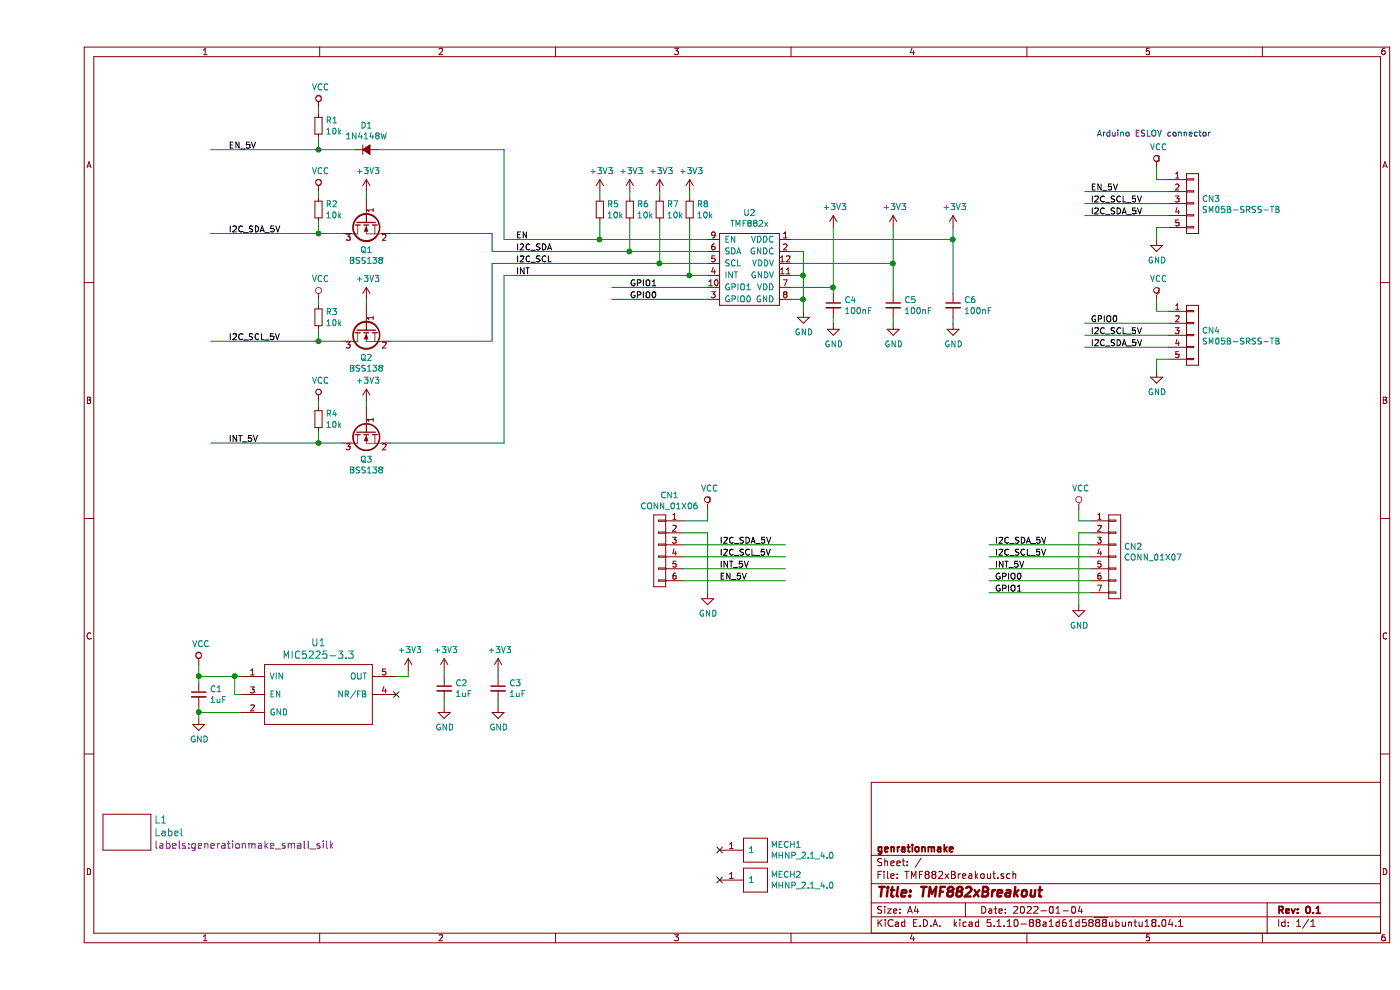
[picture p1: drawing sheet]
EESchema Schematic File Version 4
EELAYER 30 0
EELAYER END
$Descr A4 11693 8268
encoding utf-8
Sheet 1 1
Title "TMF882xBreakout"
Date "2022-01-04"
Rev "0.1"
Comp "genrationmake"
Comment1 ""
Comment2 ""
Comment3 ""
Comment4 ""
$EndDescr
$Comp
L power-supply:GND #PWR021
U 1 1
P 6400 2600
F 0 "#PWR021" H 6400 2350 50  0001 C CNN
F 1 "GND" H 6405 2427 50  0000 C CNN
F 2 "" H 6400 2600 50  0000 C CNN
F 3 "" H 6400 2600 50  0000 C CNN
	1    6400 2600
	1    0    0    -1  
$EndComp
Wire Wire Line
	6300 2100 6400 2100
Wire Wire Line
	6400 2100 6400 2300
Wire Wire Line
	6300 2500 6400 2500
Connection ~ 6400 2500
Wire Wire Line
	6400 2500 6400 2600
Wire Wire Line
	6300 2300 6400 2300
Connection ~ 6400 2300
Wire Wire Line
	6400 2300 6400 2500
$Comp
L devices:C_0603 C4
U 1 1
P 6650 2550
F 0 "C4" H 6742 2596 50  0000 L CNN
F 1 "100nF" H 6742 2505 50  0000 L CNN
F 2 "capacitors:C_0603" H 6650 2400 50  0001 C CNN
F 3 "" H 6650 2550 50  0000 C CNN
	1    6650 2550
	1    0    0    -1  
$EndComp
$Comp
L power-supply:GND #PWR023
U 1 1
P 6650 2700
F 0 "#PWR023" H 6650 2450 50  0001 C CNN
F 1 "GND" H 6655 2527 50  0000 C CNN
F 2 "" H 6650 2700 50  0000 C CNN
F 3 "" H 6650 2700 50  0000 C CNN
	1    6650 2700
	1    0    0    -1  
$EndComp
$Comp
L power-supply:+3V3 #PWR022
U 1 1
P 6650 1900
F 0 "#PWR022" H 6650 1750 50  0001 C CNN
F 1 "+3V3" H 6665 2073 50  0000 C CNN
F 2 "" H 6650 1900 50  0000 C CNN
F 3 "" H 6650 1900 50  0000 C CNN
	1    6650 1900
	1    0    0    -1  
$EndComp
Wire Wire Line
	6650 1900 6650 2400
Wire Wire Line
	6650 2650 6650 2700
$Comp
L devices:C_0603 C5
U 1 1
P 7150 2550
F 0 "C5" H 7242 2596 50  0000 L CNN
F 1 "100nF" H 7242 2505 50  0000 L CNN
F 2 "capacitors:C_0603" H 7150 2400 50  0001 C CNN
F 3 "" H 7150 2550 50  0000 C CNN
	1    7150 2550
	1    0    0    -1  
$EndComp
$Comp
L power-supply:GND #PWR025
U 1 1
P 7150 2700
F 0 "#PWR025" H 7150 2450 50  0001 C CNN
F 1 "GND" H 7155 2527 50  0000 C CNN
F 2 "" H 7150 2700 50  0000 C CNN
F 3 "" H 7150 2700 50  0000 C CNN
	1    7150 2700
	1    0    0    -1  
$EndComp
$Comp
L power-supply:+3V3 #PWR024
U 1 1
P 7150 1900
F 0 "#PWR024" H 7150 1750 50  0001 C CNN
F 1 "+3V3" H 7165 2073 50  0000 C CNN
F 2 "" H 7150 1900 50  0000 C CNN
F 3 "" H 7150 1900 50  0000 C CNN
	1    7150 1900
	1    0    0    -1  
$EndComp
Wire Wire Line
	7150 1900 7150 2200
Wire Wire Line
	7150 2650 7150 2700
$Comp
L devices:C_0603 C6
U 1 1
P 7650 2550
F 0 "C6" H 7742 2596 50  0000 L CNN
F 1 "100nF" H 7742 2505 50  0000 L CNN
F 2 "capacitors:C_0603" H 7650 2400 50  0001 C CNN
F 3 "" H 7650 2550 50  0000 C CNN
	1    7650 2550
	1    0    0    -1  
$EndComp
$Comp
L power-supply:GND #PWR027
U 1 1
P 7650 2700
F 0 "#PWR027" H 7650 2450 50  0001 C CNN
F 1 "GND" H 7655 2527 50  0000 C CNN
F 2 "" H 7650 2700 50  0000 C CNN
F 3 "" H 7650 2700 50  0000 C CNN
	1    7650 2700
	1    0    0    -1  
$EndComp
$Comp
L power-supply:+3V3 #PWR026
U 1 1
P 7650 1900
F 0 "#PWR026" H 7650 1750 50  0001 C CNN
F 1 "+3V3" H 7665 2073 50  0000 C CNN
F 2 "" H 7650 1900 50  0000 C CNN
F 3 "" H 7650 1900 50  0000 C CNN
	1    7650 1900
	1    0    0    -1  
$EndComp
Wire Wire Line
	7650 1900 7650 2000
Wire Wire Line
	7650 2650 7650 2700
Wire Wire Line
	6300 2400 6650 2400
Connection ~ 6650 2400
Wire Wire Line
	6650 2400 6650 2450
Wire Wire Line
	6300 2200 7150 2200
Connection ~ 7150 2200
Wire Wire Line
	7150 2200 7150 2450
Wire Wire Line
	6300 2000 7650 2000
Connection ~ 7650 2000
Wire Wire Line
	7650 2000 7650 2450
Text Label 4000 2000 0    50   ~ 0
EN
Text Label 4000 2100 0    50   ~ 0
I2C_SDA
Text Label 4000 2200 0    50   ~ 0
I2C_SCL
Text Label 4000 2300 0    50   ~ 0
INT
$Comp
L devices:R_0603 R7
U 1 1
P 5200 1750
F 0 "R7" H 5259 1796 50  0000 L CNN
F 1 "10k" H 5259 1705 50  0000 L CNN
F 2 "resistors:R_0603" H 5200 1600 50  0001 C CNN
F 3 "" H 5200 1750 50  0000 C CNN
	1    5200 1750
	1    0    0    -1  
$EndComp
$Comp
L devices:R_0603 R8
U 1 1
P 5450 1750
F 0 "R8" H 5509 1796 50  0000 L CNN
F 1 "10k" H 5509 1705 50  0000 L CNN
F 2 "resistors:R_0603" H 5450 1600 50  0001 C CNN
F 3 "" H 5450 1750 50  0000 C CNN
	1    5450 1750
	1    0    0    -1  
$EndComp
$Comp
L power-supply:+3V3 #PWR017
U 1 1
P 5200 1600
F 0 "#PWR017" H 5200 1450 50  0001 C CNN
F 1 "+3V3" H 5215 1773 50  0000 C CNN
F 2 "" H 5200 1600 50  0000 C CNN
F 3 "" H 5200 1600 50  0000 C CNN
	1    5200 1600
	1    0    0    -1  
$EndComp
$Comp
L power-supply:+3V3 #PWR018
U 1 1
P 5450 1600
F 0 "#PWR018" H 5450 1450 50  0001 C CNN
F 1 "+3V3" H 5465 1773 50  0000 C CNN
F 2 "" H 5450 1600 50  0000 C CNN
F 3 "" H 5450 1600 50  0000 C CNN
	1    5450 1600
	1    0    0    -1  
$EndComp
Wire Wire Line
	5200 1600 5200 1650
Wire Wire Line
	5450 1600 5450 1650
Wire Wire Line
	5450 1850 5450 2300
Wire Wire Line
	5450 2300 5600 2300
Text Label 4950 2400 0    50   ~ 0
GPIO1
Text Label 4950 2500 0    50   ~ 0
GPIO0
Wire Wire Line
	3400 5850 3400 5900
$Comp
L power-supply:GND #PWR012
U 1 1
P 3400 5900
F 0 "#PWR012" H 3400 5650 50  0001 C CNN
F 1 "GND" H 3405 5727 50  0000 C CNN
F 2 "" H 3400 5900 50  0000 C CNN
F 3 "" H 3400 5900 50  0000 C CNN
	1    3400 5900
	1    0    0    -1  
$EndComp
$Comp
L devices:C_0603 C2
U 1 1
P 3400 5750
F 0 "C2" H 3492 5796 50  0000 L CNN
F 1 "1uF" H 3492 5705 50  0000 L CNN
F 2 "capacitors:C_0603" H 3400 5600 50  0001 C CNN
F 3 "" H 3400 5750 50  0000 C CNN
	1    3400 5750
	1    0    0    -1  
$EndComp
$Comp
L power-supply:+3V3 #PWR011
U 1 1
P 3400 5600
F 0 "#PWR011" H 3400 5450 50  0001 C CNN
F 1 "+3V3" H 3415 5773 50  0000 C CNN
F 2 "" H 3400 5600 50  0000 C CNN
F 3 "" H 3400 5600 50  0000 C CNN
	1    3400 5600
	1    0    0    -1  
$EndComp
Wire Wire Line
	3400 5600 3400 5650
Wire Wire Line
	3850 5850 3850 5900
$Comp
L power-supply:GND #PWR014
U 1 1
P 3850 5900
F 0 "#PWR014" H 3850 5650 50  0001 C CNN
F 1 "GND" H 3855 5727 50  0000 C CNN
F 2 "" H 3850 5900 50  0000 C CNN
F 3 "" H 3850 5900 50  0000 C CNN
	1    3850 5900
	1    0    0    -1  
$EndComp
$Comp
L devices:C_0603 C3
U 1 1
P 3850 5750
F 0 "C3" H 3942 5796 50  0000 L CNN
F 1 "1uF" H 3942 5705 50  0000 L CNN
F 2 "capacitors:C_0603" H 3850 5600 50  0001 C CNN
F 3 "" H 3850 5750 50  0000 C CNN
	1    3850 5750
	1    0    0    -1  
$EndComp
$Comp
L power-supply:+3V3 #PWR013
U 1 1
P 3850 5600
F 0 "#PWR013" H 3850 5450 50  0001 C CNN
F 1 "+3V3" H 3865 5773 50  0000 C CNN
F 2 "" H 3850 5600 50  0000 C CNN
F 3 "" H 3850 5600 50  0000 C CNN
	1    3850 5600
	1    0    0    -1  
$EndComp
Wire Wire Line
	3850 5600 3850 5650
$Comp
L devices:Label L1
U 1 1
P 750 6950
F 0 "L1" H 978 7056 60  0000 L CNN
F 1 "Label" H 978 6950 60  0000 L CNN
F 2 "labels:generationmake_small_silk" H 978 6844 60  0000 L CNN
F 3 "" H 750 6950 60  0000 C CNN
	1    750  6950
	1    0    0    -1  
$EndComp
$Comp
L voltage-regulators:TPS736XX U1
U 1 1
P 2350 5750
F 0 "U1" H 2350 6137 60  0000 C CNN
F 1 "MIC5225-3.3" H 2350 6031 60  0000 C CNN
F 2 "SOT_TO:SOT-23-5" H 2350 5900 60  0001 C CNN
F 3 "" H 2350 5750 60  0000 C CNN
	1    2350 5750
	1    0    0    -1  
$EndComp
$Comp
L power-supply:VCC #PWR01
U 1 1
P 1350 5550
F 0 "#PWR01" H 1350 5400 50  0001 C CNN
F 1 "VCC" H 1367 5723 50  0000 C CNN
F 2 "" H 1350 5550 50  0000 C CNN
F 3 "" H 1350 5550 50  0000 C CNN
	1    1350 5550
	1    0    0    -1  
$EndComp
$Comp
L power-supply:GND #PWR02
U 1 1
P 1350 6000
F 0 "#PWR02" H 1350 5750 50  0001 C CNN
F 1 "GND" H 1355 5827 50  0000 C CNN
F 2 "" H 1350 6000 50  0000 C CNN
F 3 "" H 1350 6000 50  0000 C CNN
	1    1350 6000
	1    0    0    -1  
$EndComp
$Comp
L devices:C_0603 C1
U 1 1
P 1350 5800
F 0 "C1" H 1442 5846 50  0000 L CNN
F 1 "1uF" H 1442 5755 50  0000 L CNN
F 2 "capacitors:C_0603" H 1350 5650 50  0001 C CNN
F 3 "" H 1350 5800 50  0000 C CNN
	1    1350 5800
	1    0    0    -1  
$EndComp
Wire Wire Line
	1350 5650 1350 5700
Wire Wire Line
	1700 5650 1650 5650
Wire Wire Line
	1350 5650 1350 5550
Connection ~ 1350 5650
Wire Wire Line
	1350 5900 1350 5950
Wire Wire Line
	1700 5950 1350 5950
Connection ~ 1350 5950
Wire Wire Line
	1350 5950 1350 6000
Wire Wire Line
	1700 5800 1650 5800
Wire Wire Line
	1650 5800 1650 5650
Connection ~ 1650 5650
Wire Wire Line
	1650 5650 1350 5650
$Comp
L power-supply:+3V3 #PWR010
U 1 1
P 3100 5600
F 0 "#PWR010" H 3100 5450 50  0001 C CNN
F 1 "+3V3" H 3115 5773 50  0000 C CNN
F 2 "" H 3100 5600 50  0000 C CNN
F 3 "" H 3100 5600 50  0000 C CNN
	1    3100 5600
	1    0    0    -1  
$EndComp
Wire Wire Line
	3000 5650 3100 5650
Wire Wire Line
	3100 5650 3100 5600
NoConn ~ 3000 5800
$Comp
L devices:R_0603 R5
U 1 1
P 4700 1750
F 0 "R5" H 4759 1796 50  0000 L CNN
F 1 "10k" H 4759 1705 50  0000 L CNN
F 2 "resistors:R_0603" H 4700 1600 50  0001 C CNN
F 3 "" H 4700 1750 50  0000 C CNN
	1    4700 1750
	1    0    0    -1  
$EndComp
$Comp
L devices:R_0603 R6
U 1 1
P 4950 1750
F 0 "R6" H 5009 1796 50  0000 L CNN
F 1 "10k" H 5009 1705 50  0000 L CNN
F 2 "resistors:R_0603" H 4950 1600 50  0001 C CNN
F 3 "" H 4950 1750 50  0000 C CNN
	1    4950 1750
	1    0    0    -1  
$EndComp
$Comp
L power-supply:+3V3 #PWR015
U 1 1
P 4700 1600
F 0 "#PWR015" H 4700 1450 50  0001 C CNN
F 1 "+3V3" H 4715 1773 50  0000 C CNN
F 2 "" H 4700 1600 50  0000 C CNN
F 3 "" H 4700 1600 50  0000 C CNN
	1    4700 1600
	1    0    0    -1  
$EndComp
$Comp
L power-supply:+3V3 #PWR016
U 1 1
P 4950 1600
F 0 "#PWR016" H 4950 1450 50  0001 C CNN
F 1 "+3V3" H 4965 1773 50  0000 C CNN
F 2 "" H 4950 1600 50  0000 C CNN
F 3 "" H 4950 1600 50  0000 C CNN
	1    4950 1600
	1    0    0    -1  
$EndComp
Wire Wire Line
	4700 1600 4700 1650
Wire Wire Line
	4950 1600 4950 1650
Wire Wire Line
	3900 2300 5450 2300
Connection ~ 5450 2300
Wire Wire Line
	3900 2000 4700 2000
Wire Wire Line
	4700 1850 4700 2000
Connection ~ 4700 2000
Wire Wire Line
	4700 2000 5600 2000
Wire Wire Line
	4950 1850 4950 2100
Connection ~ 4950 2100
Wire Wire Line
	4950 2100 5600 2100
Wire Wire Line
	5200 1850 5200 2200
Connection ~ 5200 2200
Wire Wire Line
	5200 2200 5600 2200
$Comp
L devices:Q_NMOS_GSD Q1
U 1 1
P 2750 1850
F 0 "Q1" V 2985 1850 50  0000 C CNN
F 1 "BSS138" V 3076 1850 50  0000 C CNN
F 2 "SOT_TO:SOT-23" V 3168 1850 50  0001 C CNN
F 3 "" H 2750 1850 50  0000 C CNN
	1    2750 1850
	0    -1   1    0   
$EndComp
$Comp
L power-supply:+3V3 #PWR07
U 1 1
P 2750 1600
F 0 "#PWR07" H 2750 1450 50  0001 C CNN
F 1 "+3V3" H 2765 1773 50  0000 C CNN
F 2 "" H 2750 1600 50  0000 C CNN
F 3 "" H 2750 1600 50  0000 C CNN
	1    2750 1600
	1    0    0    -1  
$EndComp
$Comp
L power-supply:+3V3 #PWR08
U 1 1
P 2750 2500
F 0 "#PWR08" H 2750 2350 50  0001 C CNN
F 1 "+3V3" H 2765 2673 50  0000 C CNN
F 2 "" H 2750 2500 50  0000 C CNN
F 3 "" H 2750 2500 50  0000 C CNN
	1    2750 2500
	1    0    0    -1  
$EndComp
$Comp
L power-supply:+3V3 #PWR09
U 1 1
P 2750 3350
F 0 "#PWR09" H 2750 3200 50  0001 C CNN
F 1 "+3V3" H 2765 3523 50  0000 C CNN
F 2 "" H 2750 3350 50  0000 C CNN
F 3 "" H 2750 3350 50  0000 C CNN
	1    2750 3350
	1    0    0    -1  
$EndComp
$Comp
L devices:Q_NMOS_GSD Q2
U 1 1
P 2750 2750
F 0 "Q2" V 2985 2750 50  0000 C CNN
F 1 "BSS138" V 3076 2750 50  0000 C CNN
F 2 "SOT_TO:SOT-23" V 3168 2750 50  0001 C CNN
F 3 "" H 2750 2750 50  0000 C CNN
	1    2750 2750
	0    -1   1    0   
$EndComp
$Comp
L devices:Q_NMOS_GSD Q3
U 1 1
P 2750 3600
F 0 "Q3" V 2985 3600 50  0000 C CNN
F 1 "BSS138" V 3076 3600 50  0000 C CNN
F 2 "SOT_TO:SOT-23" V 3168 3600 50  0001 C CNN
F 3 "" H 2750 3600 50  0000 C CNN
	1    2750 3600
	0    -1   1    0   
$EndComp
$Comp
L devices:R_0603 R2
U 1 1
P 2350 1750
F 0 "R2" H 2409 1796 50  0000 L CNN
F 1 "10k" H 2409 1705 50  0000 L CNN
F 2 "resistors:R_0603" H 2350 1600 50  0001 C CNN
F 3 "" H 2350 1750 50  0000 C CNN
	1    2350 1750
	1    0    0    -1  
$EndComp
Wire Wire Line
	2350 1600 2350 1650
$Comp
L power-supply:VCC #PWR04
U 1 1
P 2350 1600
F 0 "#PWR04" H 2350 1450 50  0001 C CNN
F 1 "VCC" H 2367 1773 50  0000 C CNN
F 2 "" H 2350 1600 50  0000 C CNN
F 3 "" H 2350 1600 50  0000 C CNN
	1    2350 1600
	1    0    0    -1  
$EndComp
Wire Wire Line
	1450 1950 2350 1950
Wire Wire Line
	2350 1850 2350 1950
Connection ~ 2350 1950
Wire Wire Line
	2350 1950 2550 1950
Wire Wire Line
	2750 1600 2750 1650
Wire Wire Line
	3800 1950 3800 2100
Wire Wire Line
	3800 2100 4950 2100
Wire Wire Line
	2950 1950 3800 1950
Text Label 1600 1950 0    50   ~ 0
I2C_SDA_5V
$Comp
L devices:R_0603 R3
U 1 1
P 2350 2650
F 0 "R3" H 2409 2696 50  0000 L CNN
F 1 "10k" H 2409 2605 50  0000 L CNN
F 2 "resistors:R_0603" H 2350 2500 50  0001 C CNN
F 3 "" H 2350 2650 50  0000 C CNN
	1    2350 2650
	1    0    0    -1  
$EndComp
Wire Wire Line
	2350 2500 2350 2550
$Comp
L power-supply:VCC #PWR05
U 1 1
P 2350 2500
F 0 "#PWR05" H 2350 2350 50  0001 C CNN
F 1 "VCC" H 2367 2673 50  0000 C CNN
F 2 "" H 2350 2500 50  0000 C CNN
F 3 "" H 2350 2500 50  0000 C CNN
	1    2350 2500
	1    0    0    -1  
$EndComp
Wire Wire Line
	1450 2850 2350 2850
Wire Wire Line
	2350 2750 2350 2850
Connection ~ 2350 2850
Wire Wire Line
	2350 2850 2550 2850
Text Label 1600 2850 0    50   ~ 0
I2C_SCL_5V
$Comp
L devices:R_0603 R1
U 1 1
P 2350 1050
F 0 "R1" H 2409 1096 50  0000 L CNN
F 1 "10k" H 2409 1005 50  0000 L CNN
F 2 "resistors:R_0603" H 2350 900 50  0001 C CNN
F 3 "" H 2350 1050 50  0000 C CNN
	1    2350 1050
	1    0    0    -1  
$EndComp
Wire Wire Line
	2350 900  2350 950 
$Comp
L power-supply:VCC #PWR03
U 1 1
P 2350 900
F 0 "#PWR03" H 2350 750 50  0001 C CNN
F 1 "VCC" H 2367 1073 50  0000 C CNN
F 2 "" H 2350 900 50  0000 C CNN
F 3 "" H 2350 900 50  0000 C CNN
	1    2350 900 
	1    0    0    -1  
$EndComp
Wire Wire Line
	1450 1250 2350 1250
Wire Wire Line
	2350 1150 2350 1250
Connection ~ 2350 1250
Text Label 1600 1250 0    50   ~ 0
EN_5V
$Comp
L devices:R_0603 R4
U 1 1
P 2350 3500
F 0 "R4" H 2409 3546 50  0000 L CNN
F 1 "10k" H 2409 3455 50  0000 L CNN
F 2 "resistors:R_0603" H 2350 3350 50  0001 C CNN
F 3 "" H 2350 3500 50  0000 C CNN
	1    2350 3500
	1    0    0    -1  
$EndComp
Wire Wire Line
	2350 3350 2350 3400
$Comp
L power-supply:VCC #PWR06
U 1 1
P 2350 3350
F 0 "#PWR06" H 2350 3200 50  0001 C CNN
F 1 "VCC" H 2367 3523 50  0000 C CNN
F 2 "" H 2350 3350 50  0000 C CNN
F 3 "" H 2350 3350 50  0000 C CNN
	1    2350 3350
	1    0    0    -1  
$EndComp
Wire Wire Line
	1450 3700 2350 3700
Wire Wire Line
	2350 3600 2350 3700
Connection ~ 2350 3700
Wire Wire Line
	2350 3700 2550 3700
Text Label 1600 3700 0    50   ~ 0
INT_5V
$Comp
L devices:D_Small D1
U 1 1
P 2750 1250
F 0 "D1" H 2750 1455 50  0000 C CNN
F 1 "1N4148W" H 2750 1364 50  0000 C CNN
F 2 "diodes:SOD-123" V 2750 1250 50  0001 C CNN
F 3 "" V 2750 1250 50  0000 C CNN
	1    2750 1250
	1    0    0    -1  
$EndComp
Wire Wire Line
	2350 1250 2650 1250
Wire Wire Line
	3900 1250 3900 2000
Wire Wire Line
	2850 1250 3900 1250
Wire Wire Line
	2950 2850 3800 2850
Wire Wire Line
	3800 2850 3800 2200
Wire Wire Line
	3800 2200 5200 2200
Wire Wire Line
	2950 3700 3900 3700
Wire Wire Line
	3900 3700 3900 2300
$Comp
L mechanical-connectors:CONN_01X06 CN1
U 1 1
P 5200 4600
F 0 "CN1" H 5117 5065 50  0000 C CNN
F 1 "CONN_01X06" H 5117 4974 50  0000 C CNN
F 2 "pin_headers:Pin_Header_Straight_1x06" H 5200 4600 50  0001 C CNN
F 3 "" H 5200 4600 50  0000 C CNN
	1    5200 4600
	-1   0    0    -1  
$EndComp
$Comp
L mechanical-connectors:CONN_01X07 CN2
U 1 1
P 9000 4650
F 0 "CN2" H 9078 4736 50  0000 L CNN
F 1 "CONN_01X07" H 9078 4645 50  0000 L CNN
F 2 "pin_headers:Pin_Header_Straight_1x07" H 9078 4554 50  0001 L CNN
F 3 "" H 9000 4650 50  0000 C CNN
	1    9000 4650
	1    0    0    -1  
$EndComp
$Comp
L power-supply:VCC #PWR019
U 1 1
P 5600 4250
F 0 "#PWR019" H 5600 4100 50  0001 C CNN
F 1 "VCC" H 5617 4423 50  0000 C CNN
F 2 "" H 5600 4250 50  0000 C CNN
F 3 "" H 5600 4250 50  0000 C CNN
	1    5600 4250
	1    0    0    -1  
$EndComp
$Comp
L power-supply:GND #PWR020
U 1 1
P 5600 4950
F 0 "#PWR020" H 5600 4700 50  0001 C CNN
F 1 "GND" H 5605 4777 50  0000 C CNN
F 2 "" H 5600 4950 50  0000 C CNN
F 3 "" H 5600 4950 50  0000 C CNN
	1    5600 4950
	1    0    0    -1  
$EndComp
Wire Wire Line
	5400 4350 5600 4350
Wire Wire Line
	5600 4350 5600 4250
Wire Wire Line
	5400 4450 5600 4450
Wire Wire Line
	5600 4450 5600 4950
Wire Wire Line
	6250 4550 5400 4550
Wire Wire Line
	6250 4650 5400 4650
Wire Wire Line
	6250 4750 5400 4750
Wire Wire Line
	6250 4850 5400 4850
Text Label 5700 4550 0    50   ~ 0
I2C_SDA_5V
Text Label 5700 4650 0    50   ~ 0
I2C_SCL_5V
Text Label 5700 4750 0    50   ~ 0
INT_5V
Text Label 5700 4850 0    50   ~ 0
EN_5V
$Comp
L power-supply:VCC #PWR028
U 1 1
P 8700 4250
F 0 "#PWR028" H 8700 4100 50  0001 C CNN
F 1 "VCC" H 8717 4423 50  0000 C CNN
F 2 "" H 8700 4250 50  0000 C CNN
F 3 "" H 8700 4250 50  0000 C CNN
	1    8700 4250
	1    0    0    -1  
$EndComp
$Comp
L power-supply:GND #PWR029
U 1 1
P 8700 5050
F 0 "#PWR029" H 8700 4800 50  0001 C CNN
F 1 "GND" H 8705 4877 50  0000 C CNN
F 2 "" H 8700 5050 50  0000 C CNN
F 3 "" H 8700 5050 50  0000 C CNN
	1    8700 5050
	1    0    0    -1  
$EndComp
Wire Wire Line
	8800 4550 7950 4550
Wire Wire Line
	8800 4650 7950 4650
Wire Wire Line
	8800 4750 7950 4750
Wire Wire Line
	8800 4850 7950 4850
Text Label 8000 4550 0    50   ~ 0
I2C_SDA_5V
Text Label 8000 4650 0    50   ~ 0
I2C_SCL_5V
Text Label 8000 4750 0    50   ~ 0
INT_5V
Wire Wire Line
	8800 4450 8700 4450
Wire Wire Line
	8700 4450 8700 5050
Wire Wire Line
	8800 4350 8700 4350
Wire Wire Line
	8700 4350 8700 4250
Wire Wire Line
	7950 4950 8800 4950
Text Label 8000 4850 0    50   ~ 0
GPIO0
Text Label 8000 4950 0    50   ~ 0
GPIO1
$Comp
L MECH_mounting-holes:MHNP_2.1_4.0 MECH1
U 1 1
P 6000 7100
F 0 "MECH1" H 6128 7146 50  0000 L CNN
F 1 "MHNP_2.1_4.0" H 6128 7055 50  0000 L CNN
F 2 "MECH_mounting_holes:MH_210_400_NP" H 5900 7150 50  0001 C CNN
F 3 "" H 6000 7100 50  0001 C CNN
	1    6000 7100
	1    0    0    -1  
$EndComp
$Comp
L MECH_mounting-holes:MHNP_2.1_4.0 MECH2
U 1 1
P 6000 7350
F 0 "MECH2" H 6128 7396 50  0000 L CNN
F 1 "MHNP_2.1_4.0" H 6128 7305 50  0000 L CNN
F 2 "MECH_mounting_holes:MH_210_400_NP" H 5900 7400 50  0001 C CNN
F 3 "" H 6000 7350 50  0001 C CNN
	1    6000 7350
	1    0    0    -1  
$EndComp
NoConn ~ 5700 7100
NoConn ~ 5700 7350
Wire Wire Line
	2750 3400 2750 3350
Wire Wire Line
	2750 2500 2750 2550
$Comp
L mechanical-connectors:CONN_01X05 CN3
U 1 1
P 9650 1700
F 0 "CN3" H 9728 1741 50  0000 L CNN
F 1 "SM05B-SRSS-TB" H 9728 1650 50  0000 L CNN
F 2 "Connector_JST:JST_SH_SM05B-SRSS-TB_1x05-1MP_P1.00mm_Horizontal" H 9650 1700 50  0001 C CNN
F 3 "" H 9650 1700 50  0000 C CNN
	1    9650 1700
	1    0    0    -1  
$EndComp
$Comp
L power-supply:VCC #PWR030
U 1 1
P 9350 1400
F 0 "#PWR030" H 9350 1250 50  0001 C CNN
F 1 "VCC" H 9367 1573 50  0000 C CNN
F 2 "" H 9350 1400 50  0000 C CNN
F 3 "" H 9350 1400 50  0000 C CNN
	1    9350 1400
	1    0    0    -1  
$EndComp
$Comp
L power-supply:GND #PWR031
U 1 1
P 9350 2000
F 0 "#PWR031" H 9350 1750 50  0001 C CNN
F 1 "GND" H 9355 1827 50  0000 C CNN
F 2 "" H 9350 2000 50  0000 C CNN
F 3 "" H 9350 2000 50  0000 C CNN
	1    9350 2000
	1    0    0    -1  
$EndComp
Wire Wire Line
	9450 1900 9350 1900
Wire Wire Line
	9350 1900 9350 2000
Wire Wire Line
	8750 1800 9450 1800
Wire Wire Line
	8750 1700 9450 1700
Wire Wire Line
	8750 1600 9450 1600
Wire Wire Line
	9350 1400 9350 1500
Wire Wire Line
	9350 1500 9450 1500
Text Label 8800 1800 0    50   ~ 0
I2C_SDA_5V
Text Label 8800 1700 0    50   ~ 0
I2C_SCL_5V
Text Label 8800 1600 0    50   ~ 0
EN_5V
Text Notes 8850 1150 0    50   ~ 0
Arduino ESLOV connector
$Comp
L mechanical-connectors:CONN_01X05 CN4
U 1 1
P 9650 2800
F 0 "CN4" H 9728 2841 50  0000 L CNN
F 1 "SM05B-SRSS-TB" H 9728 2750 50  0000 L CNN
F 2 "Connector_JST:JST_SH_SM05B-SRSS-TB_1x05-1MP_P1.00mm_Horizontal" H 9650 2800 50  0001 C CNN
F 3 "" H 9650 2800 50  0000 C CNN
	1    9650 2800
	1    0    0    -1  
$EndComp
$Comp
L power-supply:VCC #PWR032
U 1 1
P 9350 2500
F 0 "#PWR032" H 9350 2350 50  0001 C CNN
F 1 "VCC" H 9367 2673 50  0000 C CNN
F 2 "" H 9350 2500 50  0000 C CNN
F 3 "" H 9350 2500 50  0000 C CNN
	1    9350 2500
	1    0    0    -1  
$EndComp
$Comp
L power-supply:GND #PWR033
U 1 1
P 9350 3100
F 0 "#PWR033" H 9350 2850 50  0001 C CNN
F 1 "GND" H 9355 2927 50  0000 C CNN
F 2 "" H 9350 3100 50  0000 C CNN
F 3 "" H 9350 3100 50  0000 C CNN
	1    9350 3100
	1    0    0    -1  
$EndComp
Wire Wire Line
	9450 3000 9350 3000
Wire Wire Line
	9350 3000 9350 3100
Wire Wire Line
	8750 2900 9450 2900
Wire Wire Line
	8750 2800 9450 2800
Wire Wire Line
	8750 2700 9450 2700
Wire Wire Line
	9350 2500 9350 2600
Wire Wire Line
	9350 2600 9450 2600
Text Label 8800 2900 0    50   ~ 0
I2C_SDA_5V
Text Label 8800 2800 0    50   ~ 0
I2C_SCL_5V
Text Label 8800 2700 0    50   ~ 0
GPIO0
Wire Wire Line
	4800 2400 5600 2400
Wire Wire Line
	4800 2500 5600 2500
$Comp
L IC_sensor:TMF882x U2
U 1 1
P 5950 2250
F 0 "U2" H 5950 2725 50  0000 C CNN
F 1 "TMF882x" H 5950 2634 50  0000 C CNN
F 2 "IC_sensor:TMF882x" H 5950 2250 50  0001 C CNN
F 3 "" H 5950 2250 50  0001 C CNN
	1    5950 2250
	1    0    0    -1  
$EndComp
$EndSCHEMATC
